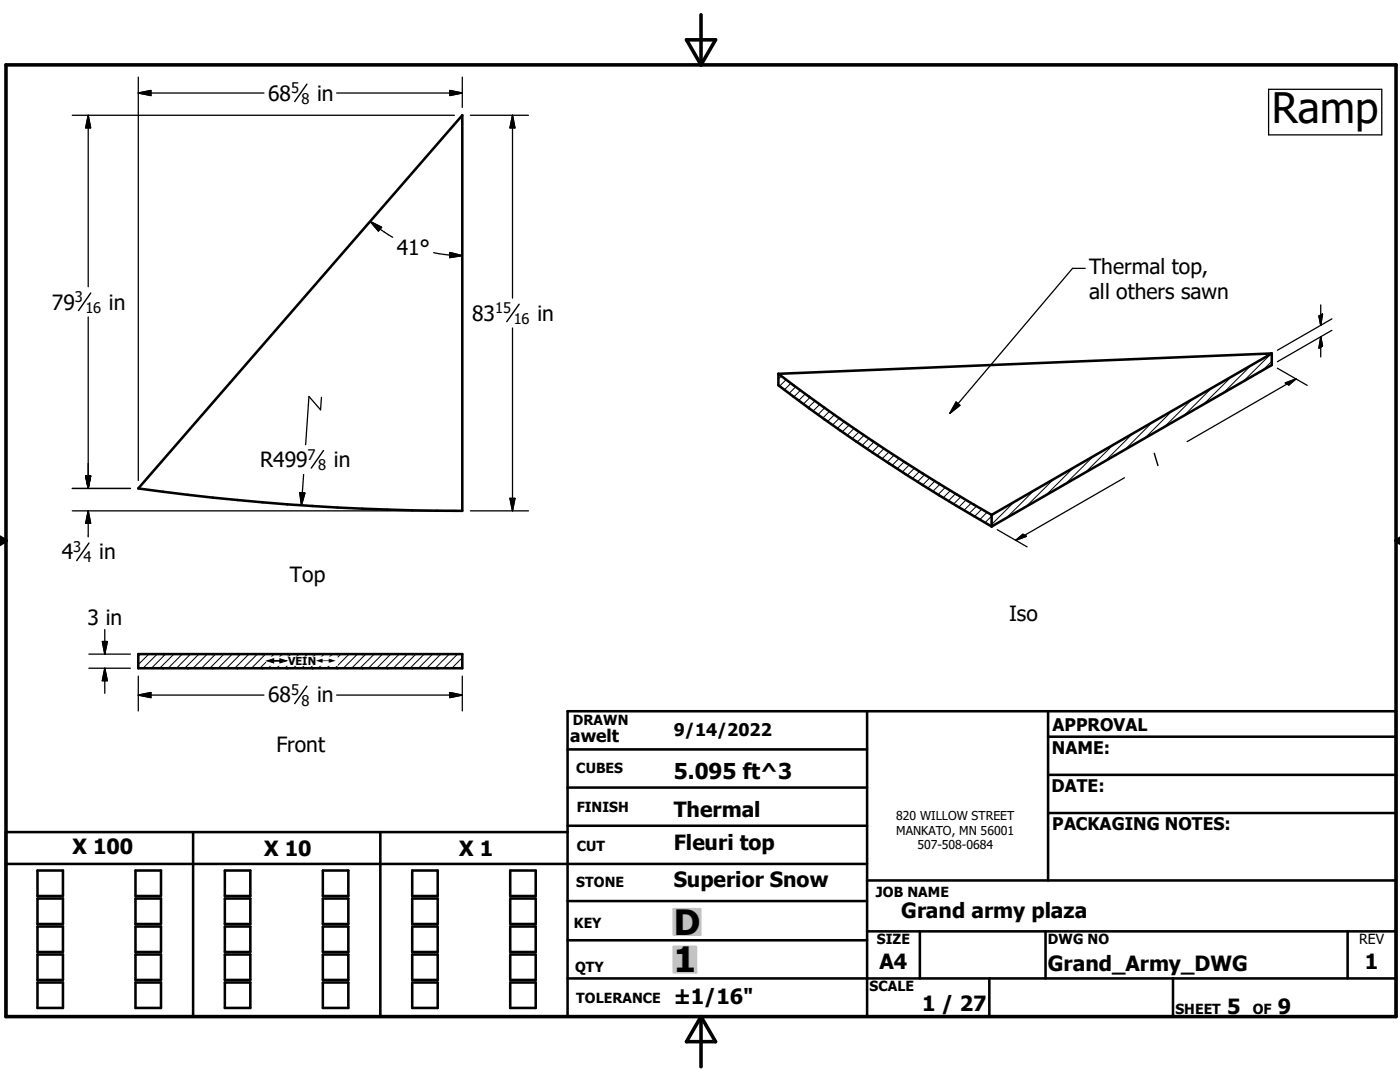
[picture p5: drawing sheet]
<svg xmlns="http://www.w3.org/2000/svg" width="279mm" height="216mm" viewBox="0 0 279 216" stroke-linecap="round" stroke-linejoin="round" font-family="sans-serif">
<g fill="none" stroke="#000" stroke-width=".51">
<path d="M92.3 23v78.9a475.5 475.5 0 0 1-64.7-4.4zM155.3 74.6v2.3a394 394 0 0 0 42.6 28.2M155.3 74.6a399.6 399.6 0 0 0 42.6 28.1M253.8 70.5v2.3l-55.9 32.3M253.8 70.5l-55.9 32.2M253.8 70.5l-98.5 4.1M197.9 102.7v2.4M27.6 130.5h64.7v2.8h-64.7zM113.3 149.5h59.7M113.3 157.2h59.7M173 141.9v61M209.2 147h69.4"/>
<path d="M209.2 154.6h69.4M209.2 141.9v33.8M1.2 172.4h171.8M7.5 173.7h5.1v5.1h-5.1zM7.5 179.3h5.1v5.1h-5.1zM27 173.7h5.1v5.1h-5.1zM27 179.3h5.1v5.1h-5.1zM38.5 166v36.9M44.9 173.7h5.1v5.1h-5.1zM44.9 179.3h5.1v5.1h-5.1zM64.4 173.7h5.1v5.1h-5.1zM64.4 179.3h5.1v5.1h-5.1z"/>
<path d="M75.9 166v36.9M82.3 173.7h5.1v5.1h-5.1zM82.3 179.3h5.1v5.1h-5.1zM101.8 173.7h5.1v5.1h-5.1zM101.8 179.3h5.1v5.1h-5.1zM113.3 166h-112.1v36.9h277.4v-61h-165.3v61M113.3 179.8h59.7M113.3 164.8h59.7M173 175.7h105.6M209.2 162.2h69.4M7.5 184.9h5.1v5.1h-5.1zM7.5 190.5h5.1v5h-5.1z"/>
<path d="M7.5 196h5.1v5.1h-5.1zM27 190.5h5.1v5h-5.1zM27 196h5.1v5.1h-5.1zM27 184.9h5.1v5.1h-5.1zM44.9 190.5h5.1v5h-5.1zM44.9 196h5.1v5.1h-5.1zM44.9 184.9h5.1v5.1h-5.1zM64.4 190.5h5.1v5h-5.1zM64.4 196h5.1v5.1h-5.1zM64.4 184.9h5.1v5.1h-5.1zM82.3 190.5h5.1v5h-5.1zM82.3 196h5.1v5.1h-5.1z"/>
<path d="M82.3 184.9h5.1v5.1h-5.1zM101.8 190.5h5.1v5h-5.1zM101.8 196h5.1v5.1h-5.1zM101.8 184.9h5.1v5.1h-5.1zM113.3 187.6h59.7M113.3 195.2h165.3M173 185.8h105.6M183.6 185.8v9.4M197.4 195.2v7.7M208.7 185.8v9.4M234.1 195.2v7.7M268.9 185.8v9.4"/>
</g>
<g fill="none" stroke="#000" stroke-width=".2">
<path d="M156 75l-.7 .6M156.9 75.8l-1.3 1.3M157.8 76.5l-1.3 1.3M158.8 77.2l-1.3 1.3M159.7 77.9l-1.3 1.3M160.7 78.6l-1.3 1.3M161.7 79.3l-1.4 1.3M162.6 80l-1.3 1.3M237.8 79.7l-5.4 5.5M241.8 77.5l-5.5 5.4M245.7 75.2l-5.4 5.4M249.7 72.9l-5.5 5.5"/>
<path d="M253.6 70.7l-5.5 5.4M253.8 72.1l-1.7 1.7M163.6 80.7l-1.3 1.3M164.6 81.4l-1.4 1.3M165.5 82.1l-1.3 1.3M166.5 82.8l-1.3 1.3M167.5 83.5l-1.3 1.3M168.5 84.1l-1.4 1.4M169.5 84.8l-1.4 1.4M170.5 85.5l-1.4 1.4M171.4 86.2l-1.3 1.3M172.4 86.9l-1.3 1.3"/>
<path d="M173.4 87.5l-1.3 1.4M174.4 88.2l-1.4 1.4M175.4 88.9l-1.4 1.3M176.4 89.5l-1.4 1.4M177.4 90.2l-1.4 1.4M178.4 90.8l-1.4 1.4M179.4 91.5l-1.4 1.4M180.5 92.1l-1.4 1.4M181.5 92.8l-1.4 1.4M182.5 93.4l-1.4 1.4M183.5 94.1l-1.4 1.4M184.5 94.7l-1.4 1.4"/>
<path d="M185.6 95.4l-1.5 1.4M186.6 96l-1.4 1.4M187.6 96.6l-1.4 1.4M188.6 97.3l-1.4 1.4M189.7 97.9l-1.5 1.4M190.7 98.5l-1.4 1.5M191.7 99.1l-1.4 1.5M192.8 99.8l-1.4 1.4M206.3 97.9l-5.4 5.5M210.3 95.6l-5.5 5.5M214.2 93.4l-5.5 5.4M218.1 91.1l-5.4 5.4"/>
<path d="M222.1 88.8l-5.5 5.5M226 86.5l-5.4 5.5M230 84.3l-5.5 5.4M233.9 82l-5.5 5.5M193.8 100.4l-1.4 1.4M194.9 101l-1.5 1.4M195.9 101.6l-1.4 1.4M197 102.2l-1.5 1.5M198.4 102.4l-1.8 1.9M202.4 100.2l-4.8 4.7M28 130.5l-.4 .5M29.7 130.5l-2.1 2.1"/>
<path d="M31.4 130.5l-2.9 2.8M33 130.5l-2.8 2.8M34.7 130.5l-2.8 2.8M36.4 130.5l-2.8 2.8M38 130.5l-2.8 2.8M39.7 130.5l-2.8 2.8M41.4 130.5l-2.9 2.8M43 130.5l-2.8 2.8M44.7 130.5l-2.8 2.8M46.3 130.5l-2.8 2.8M48 130.5l-2.8 2.8M49.7 130.5l-2.8 2.8"/>
<path d="M51.4 130.5l-2.9 2.8M53 130.5l-2.8 2.8M54.7 130.5l-2.8 2.8M56.3 130.5l-2.8 2.8M58 130.5l-2.8 2.8M59.7 130.5l-2.8 2.8M61.4 130.5l-2.9 2.8M63 130.5l-2.8 2.8M64.7 130.5l-2.8 2.8M66.3 130.5l-2.8 2.8M68 130.5l-2.8 2.8M69.7 130.5l-2.9 2.8"/>
<path d="M71.4 130.5l-2.9 2.8M73 130.5l-2.8 2.8M74.7 130.5l-2.9 2.8M76.3 130.5l-2.8 2.8M78 130.5l-2.8 2.8M79.7 130.5l-2.9 2.8M81.3 130.5l-2.8 2.8M83 130.5l-2.8 2.8M84.7 130.5l-2.9 2.8M86.3 130.5l-2.8 2.8M88 130.5l-2.8 2.8M89.7 130.5l-2.9 2.8"/>
<path d="M91.3 130.5l-2.8 2.8M92.3 132.9l-.5 .4M92.3 131.2l-2.1 2.1"/>
</g>
<path d="M1.2 12.9h277.4v190h-277.4zM137 7.9h5.8l-2.9 5zM139.9 2.9v10M-.1 107.9h1.3M-.1 107.2l1.3 .7M1.2 107.9l-1.2 .7M278.6 107.9h.8M278.6 107.9l.8 .5M279.4 107.4l-.8 .5M139.9 202.9v10M139.9 202.9l2.9 5h-5.8z" fill="none" stroke="#000" stroke-width=".71"/>
<g fill="#c0c0c0" stroke="#c0c0c0" stroke-width=".51">
<path d="M134.5 188.9h4.4v5.1z"/>
<path d="M134.5 188.9l4.4 5.1h-4.4z"/>
<path d="M134.5 181.4h5.3v5.1z"/>
<path d="M134.5 181.4l5.3 5.1h-5.3z"/>
</g>
<g fill="none" stroke="#000" stroke-width=".25">
<path d="M27.6 18.6h25.1M27.6 18.6l2.5-.5v1zM27.6 15.4v80.5M67.2 18.6h25.1M89.8 18.1l2.5 .5-2.5 .5zM92.3 15.4v6M253.2 17.8h22.6v9.1h-22.6zM14.4 23h76.3M17.6 23v34.2M17.6 23l.5 2.5h-1zM93.9 23h11.6M102.3 23l.5 2.5h-1z"/>
<path d="M102.3 23v36.5M73.9 44.2l2 1.5 2.5 1.6M73.9 44.2l2.3 1.1-.7 .8zM86.5 50.4l3.3 .5 2.5 .1M89.8 50.4l2.5 .6-2.6 .4zM216.6 53.5h-2.5l-24.5 29M17.6 63.2v34.3M64.2 79.3l-.2 2.5-2.3-2.7-.7 9.6M102.3 65.4v36.5M254.9 73.5l6 3.4M256.5 76.4l2.1-.8-1.4 1.2zM258.6 75.6l-21.7 12.5"/>
<path d="M263.2 63.1l.7-.4-.3 2.2zM263.6 60.8v4.1M263.6 67.2v4M263.6 67.2l.3 1.9-.7 .4zM265.8 63.6l-10.9 6.3M265.8 65.9l-10.9 6.3M14.4 97.5h11.6M17.1 95h1l-.5 2.5zM59.8 98.3l1 .1-.6 2.4zM60.6 94.7l-.4 6.1M101.8 99.4h1l-.5 2.5zM190.8 80.2l.8 .7-2 1.6z"/>
<path d="M224.4 95.3l-21.7 12.5M14.4 101.9h76.3M17.6 101.9v5.2M17.6 101.9l.5 2.5h-1zM93.9 101.9h11.6M199 105.7l6 3.4M202.7 107.8l1.4-1.2 .7 .4zM17.7 133.3h8.3M17.7 130.5h8.3M20.4 128h1l-.5 2.5zM20.9 125.6v4.9M20.9 133.3v5"/>
<path d="M20.9 133.3l.5 2.5h-1zM27.6 138.7l2.5-.5v1zM27.6 134.9v7M27.6 138.7h25.1M67.2 138.7h25.1M89.8 138.2l2.5 .5-2.5 .5zM92.3 134.9v7"/>
</g>
<g fill="#000" stroke="#000" stroke-width=".25">
<path d="M27.6 18.6l2.5-.5v1zM89.8 18.1l2.5 .5-2.5 .5zM17.6 23l.5 2.5h-1zM102.3 23l.5 2.5h-1zM73.9 44.2l2.3 1.1-.7 .8zM89.8 50.4l2.5 .6-2.6 .4zM256.5 76.4l2.1-.8-1.4 1.2zM263.2 63.1l.7-.4-.3 2.2zM263.6 67.2l.3 1.9-.7 .4zM17.1 95h1l-.5 2.5zM59.8 98.3l1 .1-.6 2.4zM101.8 99.4h1l-.5 2.5z"/>
<path d="M190.8 80.2l.8 .7-2 1.6zM17.6 101.9l.5 2.5h-1zM202.7 107.8l1.4-1.2 .7 .4zM20.4 128h1l-.5 2.5zM20.9 133.3l.5 2.5h-1zM27.6 138.7l2.5-.5v1zM89.8 138.2l2.5 .5-2.5 .5z"/>
</g>
<path d="M61.3 16.8l-2.5 3.5M18.1 58.5l-2.4 3.5M103.6 60.7l-2.5 3.5M64.6 89.9l-2.5 3.5M230.4 90.5l.7 2.4M17.8 108.4l-2.5 3.5M61.3 136.9l-2.5 3.5" fill="none" stroke="#000" stroke-width=".28"/>
<g fill="#fff" stroke="#fff" stroke-width=".25">
<path d="M53.3 131.1h14v1.6z"/>
<path d="M53.3 131.1l14 1.6h-14z"/>
</g>
<text font-size="8.4" x="253.8" y="24.6">Ramp</text>
<g font-size="7">
<text x="134.5" y="186.5">D</text>
<text x="134.5" y="194">1</text>
</g>
<text font-size="4.4" x="134.5" y="155.5">5.095 ft^3</text>
<g font-size="4.2">
<text x="53.5" y="20.1">68</text>
<text x="63.3" y="20.1">in</text>
<text x="79.2" y="50.8">41°</text>
<text x="217.4" y="54.7">Thermal top,</text>
<text x="217.4" y="59.7">all others sawn</text>
<text x="10.4" y="61.8">79</text>
<text x="21.7" y="61.8">in</text>
<text x="94.2" y="64">83</text>
<text x="107.3" y="64">in</text>
<text x="51.9" y="93.2">R499</text>
<text x="66.6" y="93.2">in</text>
<text x="12.3" y="111.6">4</text>
<text x="19.8" y="111.6">in</text>
<text x="57.9" y="116.2">Top</text>
<text x="17.5" y="124.8">3 in</text>
<text x="201.4" y="123.9">Iso</text>
<text x="53.5" y="140.2">68</text>
<text x="63.3" y="140.2">in</text>
<text x="55.2" y="150.1">Front</text>
<text x="134.4" y="163.1">Thermal</text>
<text x="14.5" y="170.5">X 100</text>
<text x="52.7" y="170.9">X 10</text>
<text x="91.7" y="170.9">X 1</text>
<text x="134.4" y="169.5">Fleuri top</text>
<text x="134.4" y="176.9">Superior Snow</text>
<text x="179.9" y="183.3">Grand army plaza</text>
<text x="175.5" y="193.3">A4</text>
<text x="209.1" y="193.8">Grand_Army_DWG</text>
<text x="272.4" y="193.3">1</text>
<text x="134.4" y="200.3">±1/16&quot;</text>
<text x="184" y="201.7">1 / 27</text>
<text x="244.9" y="202.3">5</text>
<text x="255" y="202.3">9</text>
</g>
<g font-size="3.5">
<text x="113.8" y="148">awelt</text>
<text x="134.5" y="146.9">9/14/2022</text>
<text x="210.1" y="145.8">APPROVAL</text>
<text x="209.9" y="150.4">NAME:</text>
<text x="209.8" y="158.1">DATE:</text>
<text x="210" y="165.6">PACKAGING NOTES:</text>
</g>
<g font-size="2.9">
<text x="58.1" y="18.5">5</text>
<text x="60.2" y="20.7">8</text>
<text x="14.9" y="60.2">3</text>
<text x="17.1" y="62.4">16</text>
<text x="98.8" y="62.4">15</text>
<text x="102.5" y="64.6">16</text>
<text x="61.4" y="91.7">7</text>
<text x="63.5" y="93.9">8</text>
<text x="14.6" y="110.1">3</text>
<text x="16.7" y="112.2">4</text>
<text x="58.1" y="138.6">5</text>
<text x="60.2" y="140.8">8</text>
</g>
<g font-size="2.8">
<text x="114.3" y="144.6">DRAWN</text>
<text x="115" y="154.3">CUBES</text>
<text x="115.1" y="162">FINISH</text>
<text x="115.1" y="169.8">CUT</text>
<text x="115" y="177.1">STONE</text>
<text x="174.8" y="178.9">JOB NAME</text>
<text x="114.6" y="185.3">KEY</text>
<text x="175" y="188.4">SIZE</text>
<text x="209.1" y="188.4">DWG NO</text>
<text x="271.3" y="188.4">REV</text>
<text x="114.8" y="193.9">QTY</text>
<text x="173.5" y="197.8">SCALE</text>
<text x="115" y="200.2">TOLERANCE</text>
<text x="234.6" y="202.3">SHEET</text>
<text x="250" y="202.3">OF</text>
</g>
<g font-size="2.4">
<text x="178.9" y="163.6">820 WILLOW STREET</text>
<text x="178.9" y="166.5">MANKATO, MN 56001</text>
<text x="183.1" y="169.5">507-508-0684</text>
</g>
<text font-size="2.2" x="57.5" y="132.7">VEIN</text>
<g font-size="1.7">
<text x="53.3" y="132.7">#</text>
<text x="63.1" y="132.7">#</text>
</g>
</svg>
